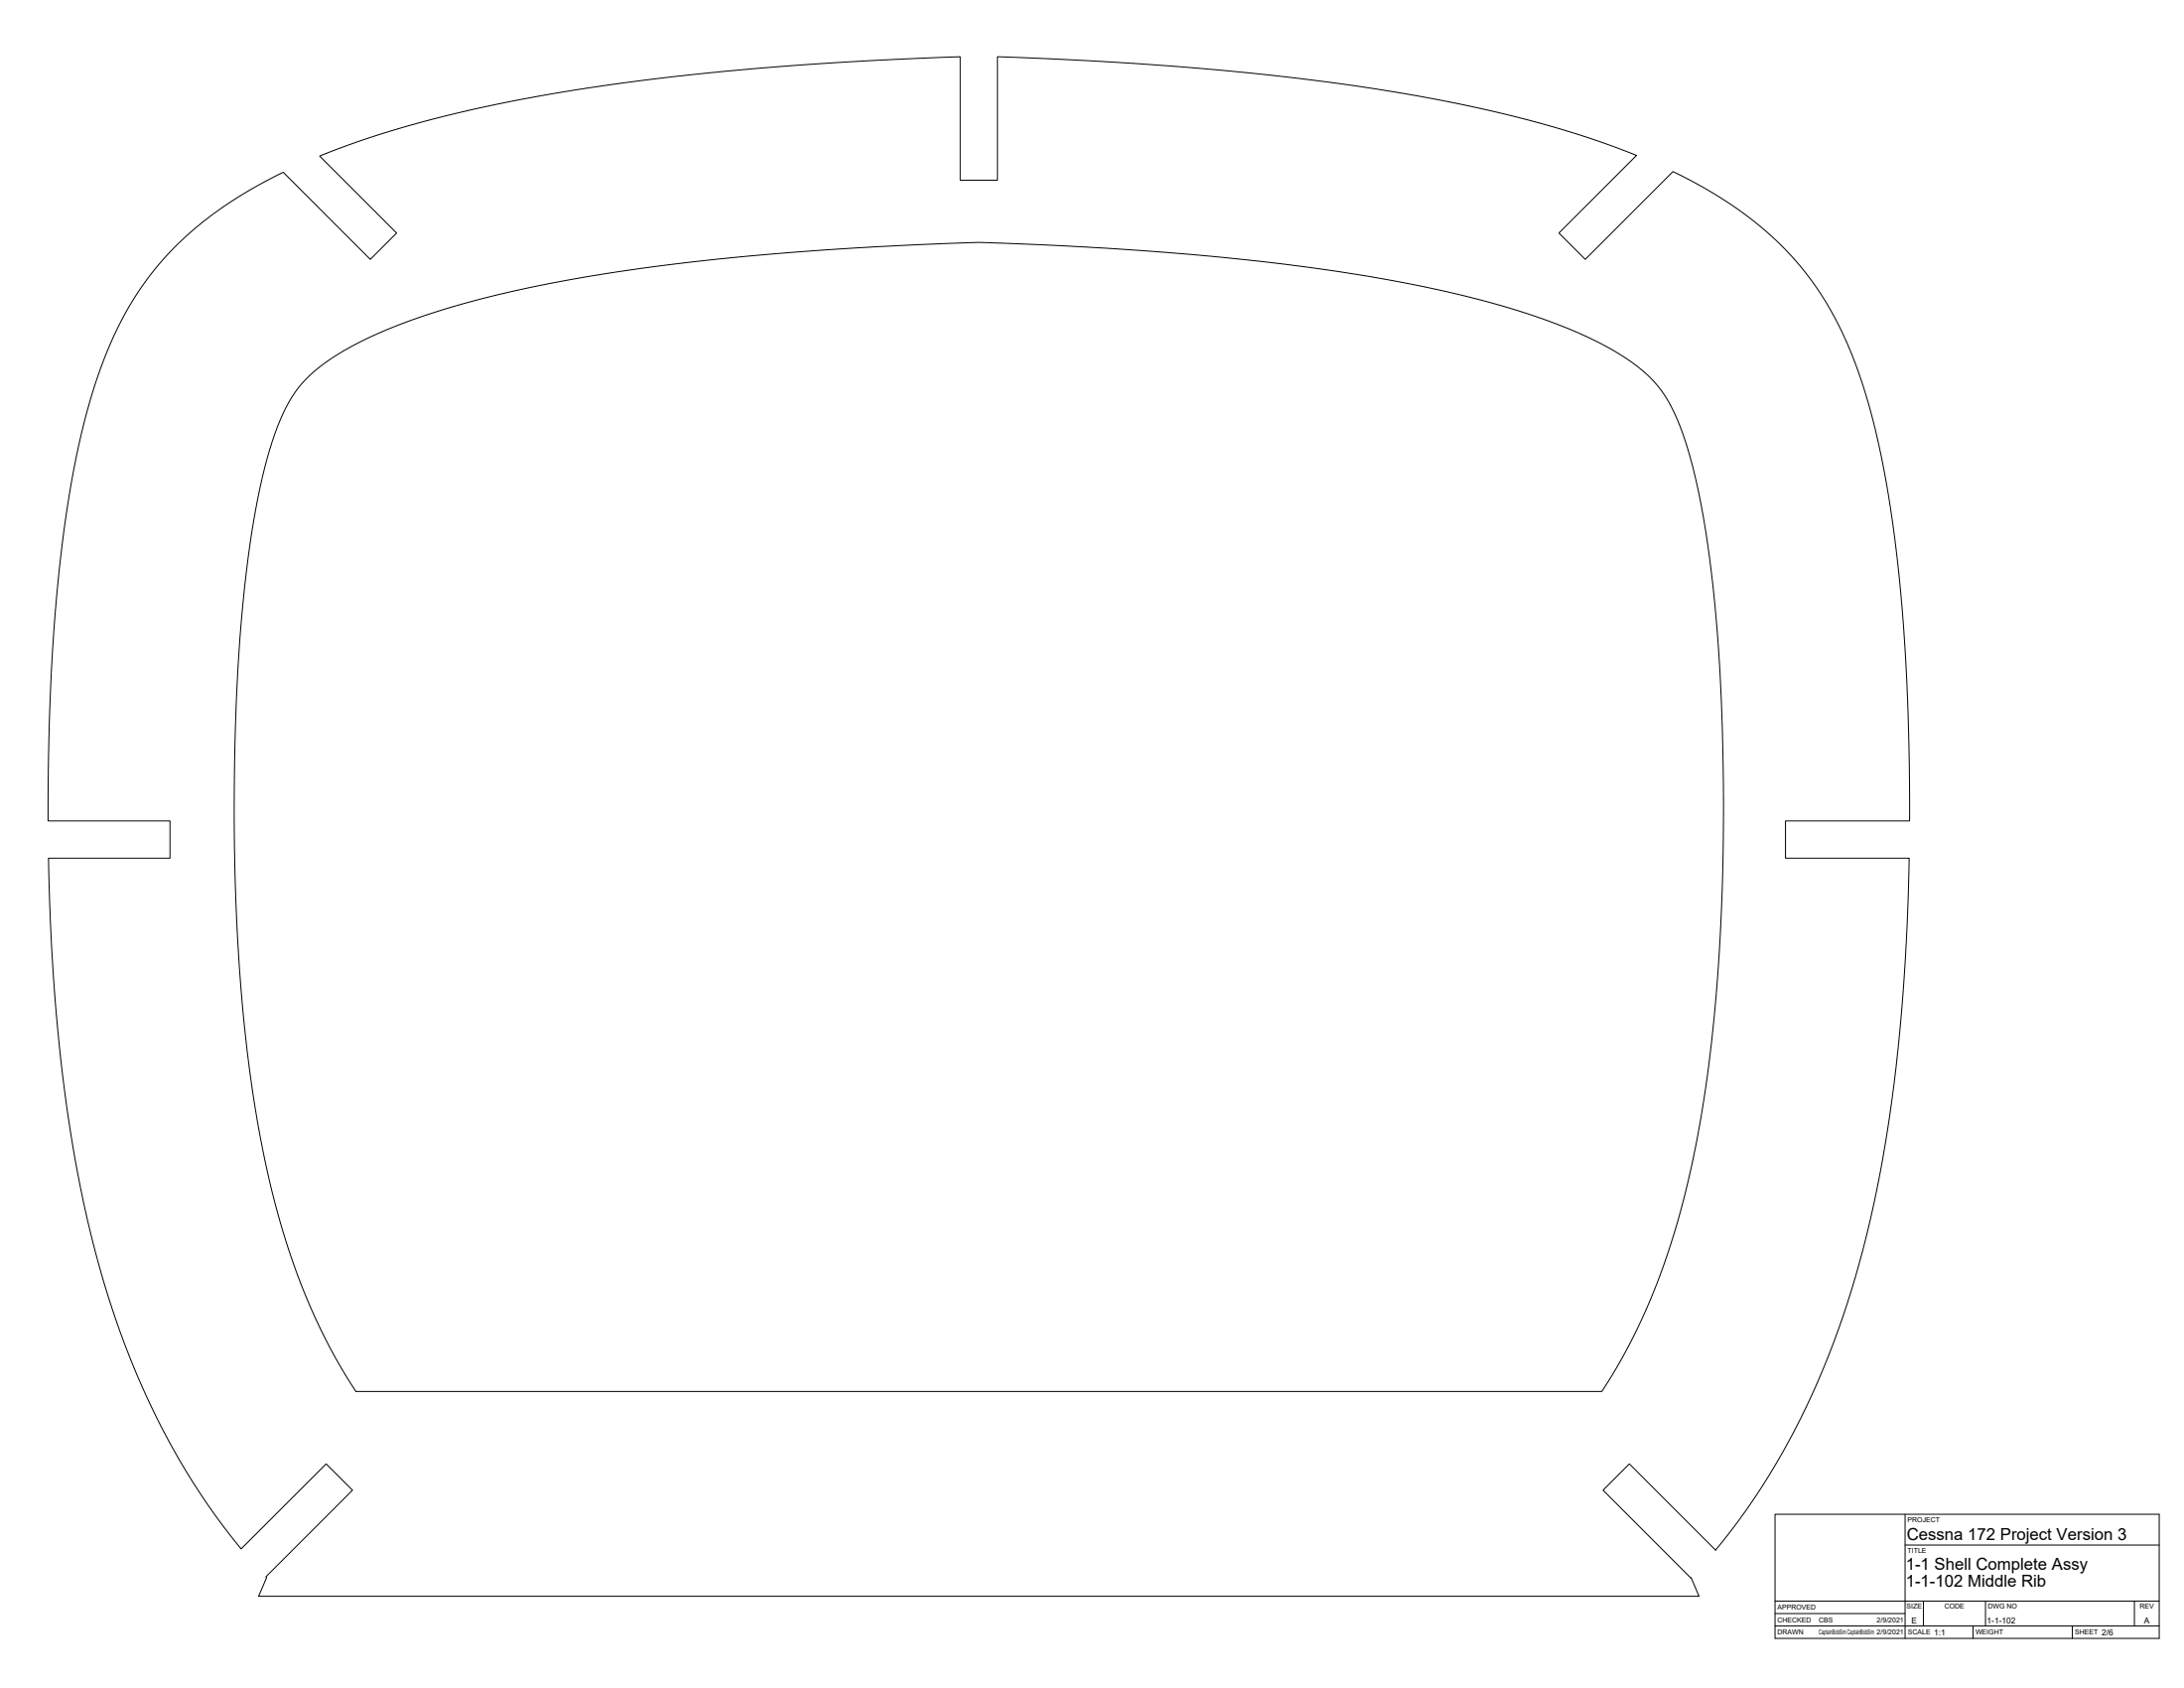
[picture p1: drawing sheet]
<svg xmlns="http://www.w3.org/2000/svg" width="1118mm" height="864mm" viewBox="0 0 1118 864" stroke-linecap="round" stroke-linejoin="round" font-family="sans-serif">
<!-- layer: Visible -->
<path d="M89 127l11-10 13-10 15-10 17-9 44 45 14-14-39-39 27-10 32-10 36-8 42-7 40-5 49-5 46-3 55-3v63h19v-63l44 2 43 3 65 6 51 7 48 9 39 10 18 6 19 8-39 39 13 14 45-45 24 13 17 11 13 12 13 14 10 15 8 14 8 18 7 22 6 21a886 886 0 0 1 15 174v18h-63v19h63l-1 36-3 39-4 39-4 31-6 33-8 31-9 30-9 23a360 360 0 0 1-55 92l-44-44-14 13 45 45 4 10h-737l4-10 44-45-13-13-44 43-12-15-11-16-8-14-10-17-8-17-7-18-8-20-7-21-5-22-6-24-8-48-3-25-3-34-2-62h62v-19h-62v-48l2-40 3-38 4-32a319 319 0 0 1 25-91l6-11 6-11 8-12zM157 193l8-7 10-6 11-6 12-5 13-5 18-6 34-9 41-8 46-7 45-4 57-4a795 795 0 0 1 124 2l51 4 47 5 37 6 35 8 31 8 29 11 11 5 11 6 9 6 6 5a86 86 0 0 1 22 41l6 27a898 898 0 0 1 11 163 843 843 0 0 1-16 173l-2 6a332 332 0 0 1-44 110h-638l-8-13-9-16a413 413 0 0 1-36-127 1132 1132 0 0 1-1-275l5-30 6-26 5-11 4-8 5-8z" fill="none" stroke="#000" stroke-width=".51"/>
<!-- layer: Titleblock -->
<path d="M908 775h197v63h-197zM975 775v63M975 790h130M908 819h197M984 819v13M1016 819v13M1092 819v13M908 832h197M908 826h67M1010 832v6M1060 832v6" fill="none" stroke="#000" stroke-width=".51"/>
<g font-size="8.5">
<text x="976" y="788">Cessna 172 Project Version 3</text>
<text x="975" y="803">1-1 Shell Complete Assy</text>
<text x="975" y="812">1-1-102 Middle Rib</text>
</g>
<g font-size="4.3">
<text x="978" y="831">E</text>
<text x="1017" y="831">1-1-102</text>
<text x="1097" y="831">A</text>
<text x="990" y="837">1:1</text>
<text x="1076" y="837">2/6</text>
</g>
<g font-size="3.5">
<text x="976" y="779">PROJECT</text>
<text x="976" y="794">TITLE</text>
<text x="910" y="824">APPROVED</text>
<text x="976" y="823">SIZE</text>
<text x="995" y="823">CODE</text>
<text x="1017" y="823">DWG NO</text>
<text x="1095" y="823">REV</text>
<text x="910" y="830">CHECKED</text>
<text x="931" y="830">CBS</text>
<text x="960" y="830">2/9/2021</text>
<text x="910" y="836">DRAWN</text>
<text x="931" y="836">CaptainBobSim CaptainBobSim 2/9/2021</text>
<text x="976" y="836">SCALE</text>
<text x="1011" y="836">WEIGHT</text>
<text x="1062" y="836">SHEET</text>
</g>
</svg>
